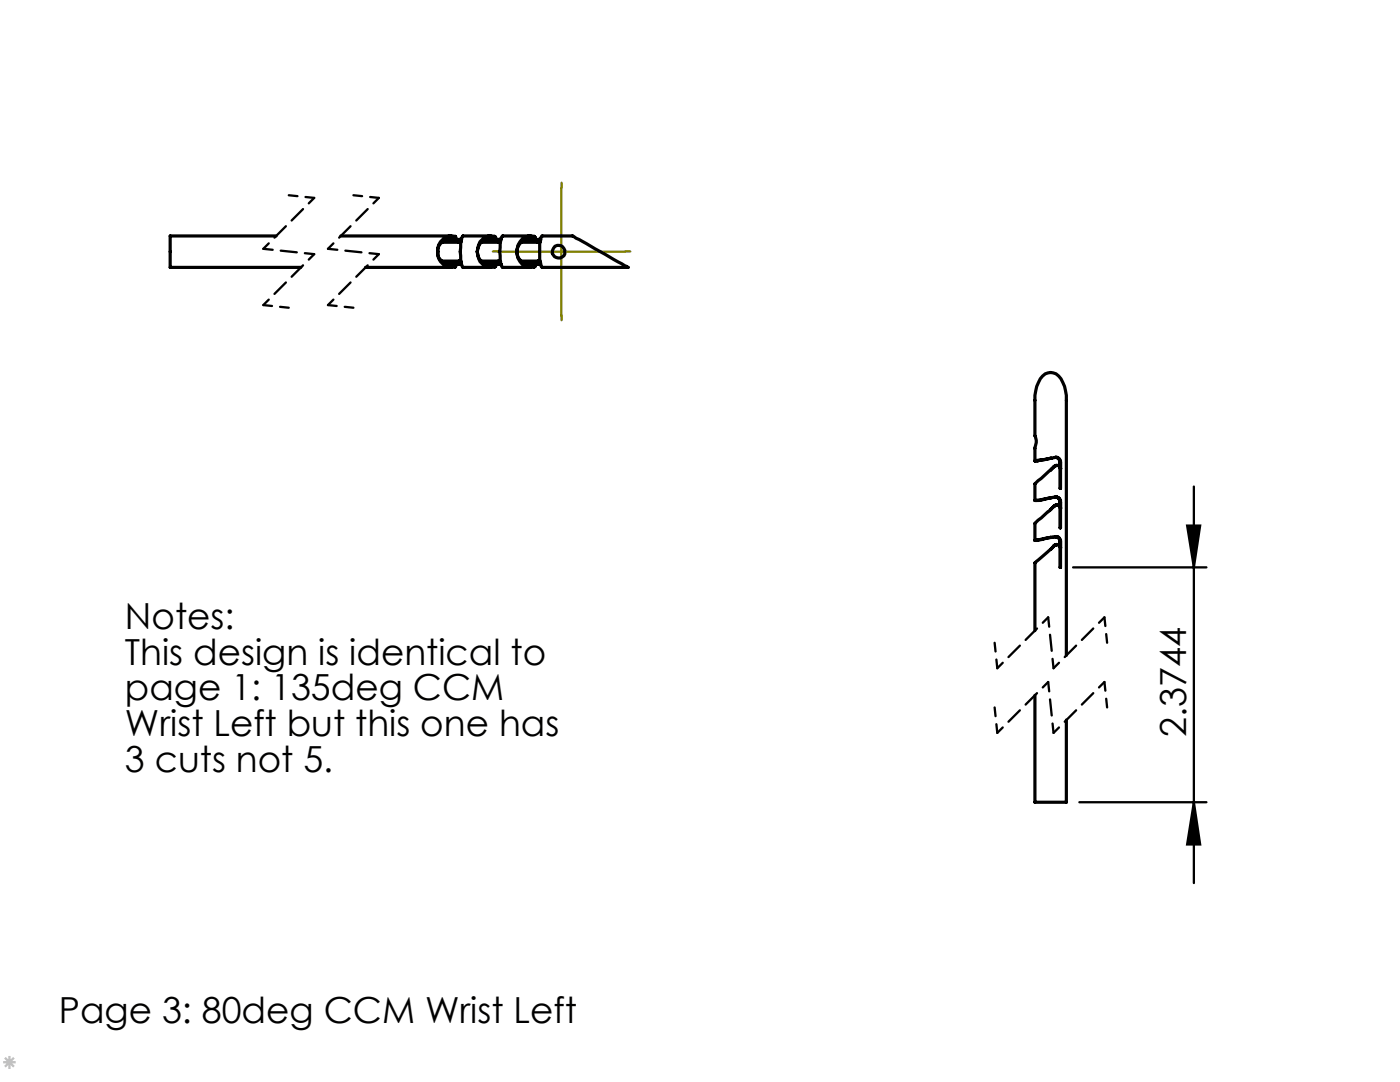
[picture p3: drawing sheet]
<svg xmlns="http://www.w3.org/2000/svg" width="110mm" height="85mm" viewBox="0 0 110 85" stroke-linecap="round" stroke-linejoin="round" font-family="sans-serif">
<path d="M93.8 38.2v31.2M84.3 44.6h10.5M93.3 41.3h1l-.5 3.3zM84.8 63h10M93.8 63l.5 3.3h-1z" fill="none" stroke="#000" stroke-width=".18"/>
<path d="M.2 83.4h1M.4 83.1l.7 .7M.7 83v1M1.1 83.1l-.7 .7" fill="none" stroke="#c0c0c0" stroke-width=".18"/>
<path d="M22.7 15.3l2 .2M27.8 15.3l2 .2M20.7 24l2 .2M25.8 24l2 .2M78.4 57.6l-.3-2M78.4 52.5l-.3-2M87 55.6l-.2-2M87 50.5l-.2-2" fill="none" stroke="#000" stroke-width=".18" stroke-dasharray="1.3 .6" stroke-dashoffset=".6"/>
<path d="M24.7 15.5l-4 4M24.7 20l-4 4M29.8 15.5l-4 4M29.8 20l-4 4M82.4 53.6l-4 4M82.4 48.5l-4 4M86.8 53.6l-4 4M86.8 48.5l-4 4" fill="none" stroke="#000" stroke-width=".18" stroke-dasharray="1.3 .6" stroke-dashoffset=".7"/>
<path d="M20.7 19.5l4 .5M25.8 19.5l4 .5M82.8 57.6l-.4-4M82.8 52.5l-.4-4" fill="none" stroke="#000" stroke-width=".18" stroke-dasharray="1.3 .6" stroke-dashoffset=".5"/>
<path d="M39.1 19.8h-.4M44.1 14.8v-.4M49.1 19.8h.4M44.1 24.8v.4" fill="none" stroke="#808000" stroke-width=".18" stroke-dasharray="15.2 1.3 1.3 1.3"/>
<path d="M39.1 19.8h10M44.1 14.8v10" fill="none" stroke="#808000" stroke-width=".18"/>
<path d="M93.3 41.3h1l-.5 3.3zM93.8 63l.5 3.3h-1z" fill="#000"/>
<g fill="none" stroke="#000" stroke-width=".25">
<path d="M21.7 18.5h-8.3v2.5h10.2M26.8 18.5h8.7M34.4 19.8a1.12 1.12 0 0 0 1.4 1.2M34.4 19.8a1.07 1.07 0 0 0 1.4 1M34.7 19h1.4M35.8 18.6v.1M35.8 18.6a1.12 1.12 0 0 0-1.4 1.2M35.8 18.6v.2M35.8 18.8a1.08 1.08 0 0 0-1.4 1M35.8 18.8v.1h-1M35.8 18.6v.2h.3M36.1 18.8v.2"/>
<path d="M36.1 18.8h.2M36.2 19h-.1M36.3 18.8h-.2M37.5 19.8a1.12 1.12 0 0 0 1.4 1.2M37.5 19.8a1.07 1.07 0 0 0 1.4 1M37.9 19h1.3M38.6 18.5h-2.2a3.7 3.7 0 0 0 0 2.5h2.2M38.9 18.6v.1M38.9 18.6a1.12 1.12 0 0 0-1.4 1.2M38.9 18.6v.2M38.9 18.8a1.08 1.08 0 0 0-1.4 1M38.9 18.8v.1h-1"/>
<path d="M38.9 18.8h.3M39.2 18.8v.2M39.2 18.8h.2M39.3 19h-.1M39.4 18.8h-.2M40.6 19.8a1.16 1.16 0 0 0 1.4 1.2M40.6 19.8a1.12 1.12 0 0 0 1.4 1M41 19h1.3M41.7 18.5h-2.2a.6 .6 0 0 0-.2 .7 2.92 2.92 0 0 0 .2 1.8h2.2M42 18.6v.1M42 18.6a1.12 1.12 0 0 0-1.4 1.2M42 18.6v.2"/>
<path d="M42 18.8a1.08 1.08 0 0 0-1.4 1M42 18.8h.1l-.1 .1h-1M42 18.8h.3M42.1 18.6v.2M42.3 18.8h.2M42.3 18.8v.2M42.4 19h-.1M42.5 18.8h-.2M42.6 18.5h2.4l4.4 2.5h-6.8a4.4 4.4 0 0 1 0-2.5zM28.7 21h6.8M34.7 20.5h1.4M34.8 20.6h.9l.1 .1v.1"/>
<path d="M35.8 20.8v.2M36.1 20.7h-.3v.3M36.1 20.7l.2 .1zM36.1 20.5h.1M36.1 20.5v.2M37.9 20.5h1.3M37.9 20.6h.9l.1 .1v.1M38.9 20.8v.2M38.9 20.7h.3M38.9 20.7v.3M39.2 20.7l.2 .1zM39.2 20.5h.1"/>
<path d="M39.2 20.5v.2M41 20.5h1.3M41 20.6h.9l.2 .1-.1 .1M42 20.8v.2M42 20.7h.3M42.1 20.7l-.1 .3M42.3 20.7l.2 .1zM42.3 20.5h.1M42.3 20.5v.2M81.3 39.3l1.8-.2a.33 .33 0 0 1 .2 .4M81.3 36.2l1.8-.3 .2 .2v.2M81.3 36.2v-1a1.2 1.2 0 0 0 0-1v-3.1l.2-.7a1.2 1.2 0 0 1 1.3-1.1 1.79 1.79 0 0 1 1 1.8v20.4"/>
<path d="M82.5 39.1h.1M82.5 36h.1M82.5 39.1l-1.2 .2M82.5 36l-1.2 .2M82.8 39.7l-.3 .4M82.8 36.6l-.3 .4M82.8 39.7h.1M82.8 36.6h.1M82.9 39.7l-1.6 1.4v1.4M82.9 36.6l-1.6 1.4v1.3M82.9 39.1h.2l.2 .4M82.9 35.9l.2 .1 .2 .3"/>
<path d="M83 39l.2 .2 .1 .3M83 35.9a.33 .33 0 0 1 .3 .5M83 39.7h-.2M83 36.6h-.2M83.3 39.5h.1M83.3 36.4h.1M83.3 36.4v.3M83.3 39.5v.3M83.3 39.5v2v-1.7l-.2-.1h-.2M83.3 36.3v2.1v-1.7l-.2-.1h-.2M83.3 39.9v.1M83.3 36.8h.1"/>
<path d="M81.3 42.5l1.5-.3a.37 .37 0 0 1 .4 0 .37 .37 0 0 1 .1 .4M81.3 54.6v8.4h2.5v-6.4M82.5 42.2h.1M82.5 42.2l-1.2 .3M82.8 42.8l-.3 .4M82.8 42.8h.1M82.9 42.8l-1.6 1.4v5.3M82.9 42.2h.2l.2 .4M83 42.2a.32 .32 0 0 1 .3 .4M83 42.8h-.2M83 42.8h.1M83.3 42.6h.1"/>
<path d="M83.3 42.6v.3M83.3 42.6v2v-1.7l-.1-.1h-.3"/>
<circle cx="43.9" cy="19.8" r=".51"/>
</g>
<g font-size="2.8">
<text x="9.8" y="49.4">Notes:</text>
<text x="9.8" y="52.2">This design is identical to</text>
<text x="9.8" y="55">page 1: 135deg CCM</text>
<text x="9.8" y="57.9">Wrist Left but this one has</text>
<text x="93.2" y="57.9" transform="rotate(-90 93.2 57.9)">2.3744</text>
<text x="9.8" y="60.7">3 cuts not 5.</text>
<text x="4.6" y="80.3">Page 3: 80deg CCM Wrist Left</text>
</g>
</svg>
